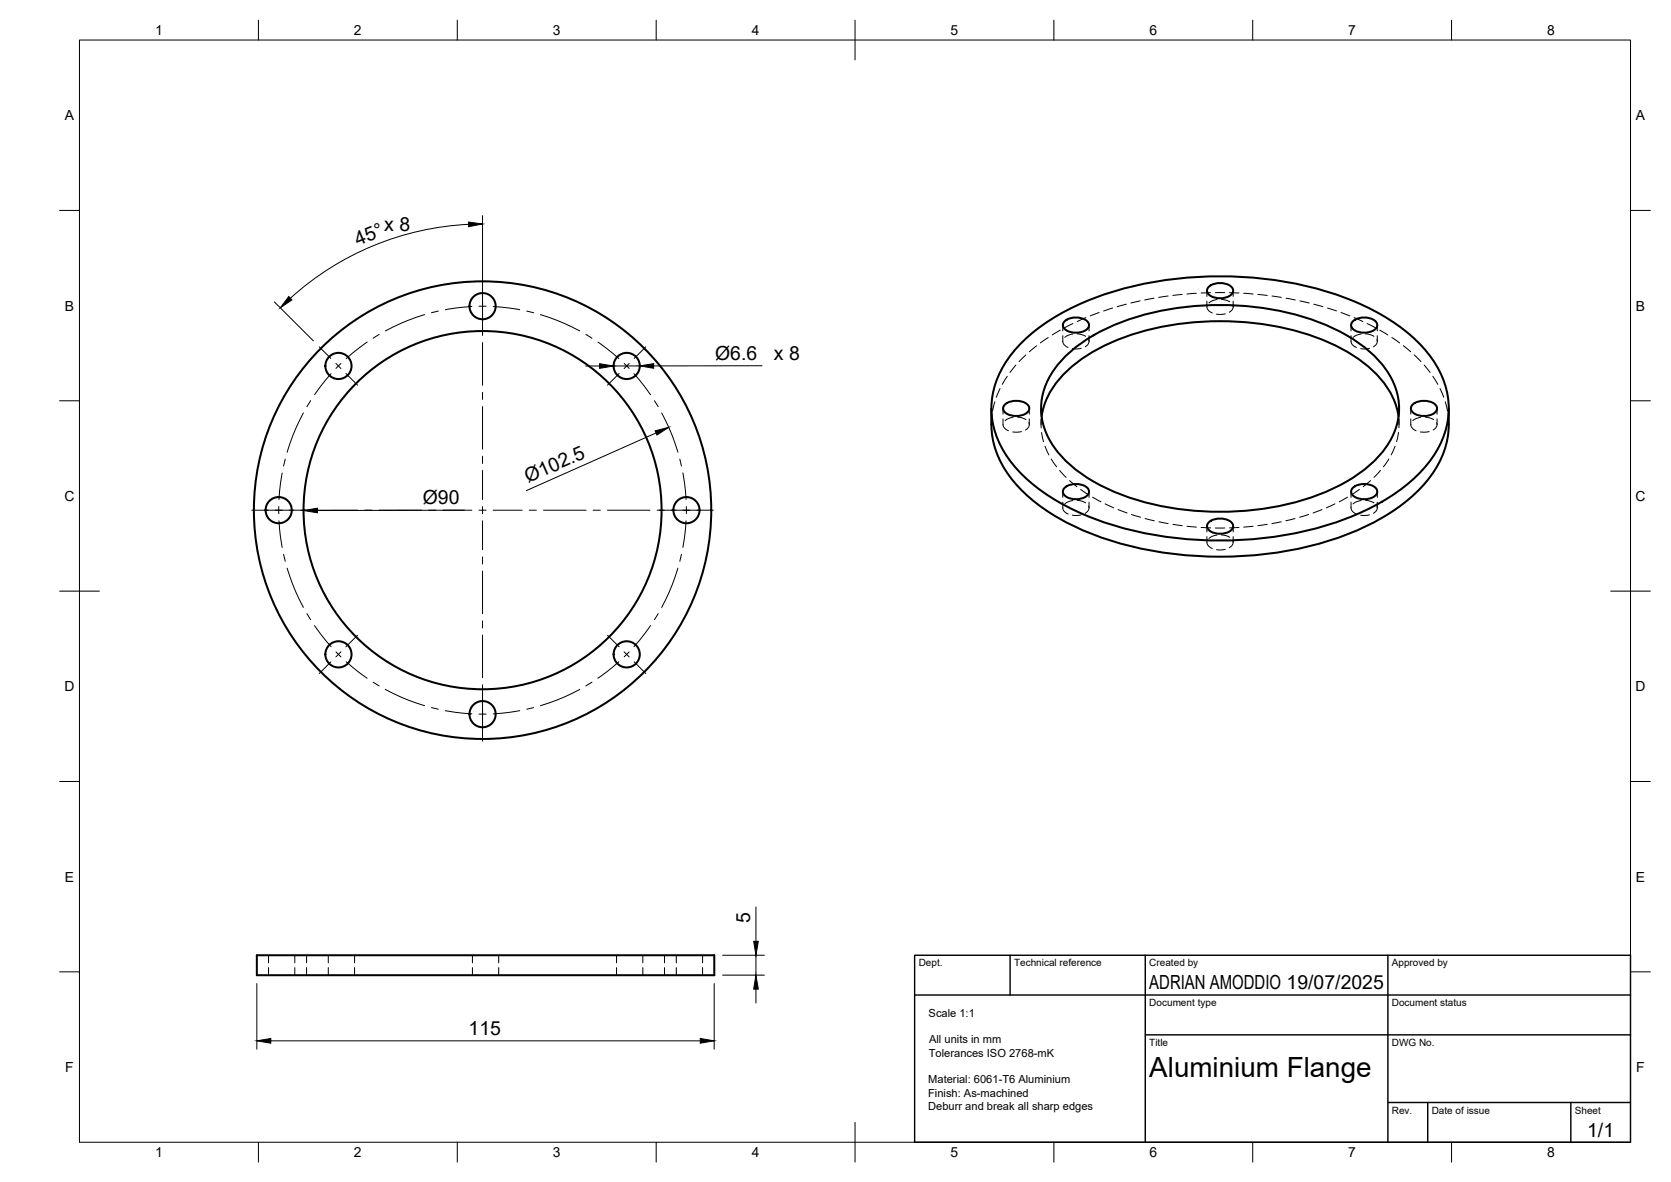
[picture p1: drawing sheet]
<svg xmlns="http://www.w3.org/2000/svg" width="420mm" height="297mm" viewBox="0 0 420 297" stroke-linecap="round" stroke-linejoin="round" font-family="sans-serif">
<!-- layer: Visible -->
<g fill="none" stroke="#000" stroke-width=".51">
<path d="M304 72a4.5 4.5 0 0 1 5.9 .4 1.63 1.63 0 0 1-1.4 2.3 4.4 4.4 0 0 1-4.8-1 1.26 1.26 0 0 1 .3-1.7zM256.8 86.2a55.7 55.7 0 0 1 24.9-13.5 95 95 0 0 1 56.7 2.2 48.8 48.8 0 0 1 20.1 13.3 21 21 0 0 1 3.9 22.9 34.8 34.8 0 0 1-15 15 84.1 84.1 0 0 1-44.3 9.7 82 82 0 0 1-37-9.7 34.8 34.8 0 0 1-14.9-15 20.4 20.4 0 0 1 2.3-21zM267.4 90.1a45.9 45.9 0 0 1 22.4-11.5 73.4 73.4 0 0 1 44.2 3.3 33.8 33.8 0 0 1 14.8 11.4 16.3 16.3 0 0 1-1.2 20.3 39.1 39.1 0 0 1-18.6 11.6 73.5 73.5 0 0 1-49.4-1.9 33.8 33.8 0 0 1-14.8-11.3 16.3 16.3 0 0 1 1.2-20.4zM267.7 80.7a4.5 4.5 0 0 1 6 .4 1.63 1.63 0 0 1-1.4 2.2 4.4 4.4 0 0 1-4.9-1 1.26 1.26 0 0 1 .3-1.6zM340.2 80.7a4.5 4.5 0 0 1 5.9 .4 1.63 1.63 0 0 1-1.4 2.2 4.4 4.4 0 0 1-4.8-1 1.26 1.26 0 0 1 .3-1.6zM249.3 102.6v4.1M249.3 106.7a23.6 23.6 0 0 0 7.8 16.8 58.9 58.9 0 0 0 27.3 13.8 95 95 0 0 0 54.5-3.1 49 49 0 0 0 19.3-12.6 22.9 22.9 0 0 0 6.1-14.9M252.7 101.6a4.5 4.5 0 0 1 5.9 .4 1.63 1.63 0 0 1-1.4 2.3 4.4 4.4 0 0 1-4.8-1 1.26 1.26 0 0 1 .3-1.7zM261.9 104.7a20.9 20.9 0 0 1 8.8-13.6 55.8 55.8 0 0 1 27.5-9.9 70.9 70.9 0 0 1 37.1 5.4 30.2 30.2 0 0 1 14.9 13.1l1.1 3.3 .4 1.7M355.2 101.6a4.5 4.5 0 0 1 6 .4 1.63 1.63 0 0 1-1.4 2.3 4.4 4.4 0 0 1-4.9-1 1.26 1.26 0 0 1 .3-1.7zM364.3 102.6v4.1M267.7 122.5a4.5 4.5 0 0 1 6 .4 1.63 1.63 0 0 1-1.4 2.3 4.4 4.4 0 0 1-4.9-1 1.26 1.26 0 0 1 .3-1.7z"/>
<path d="M304 131.2a4.5 4.5 0 0 1 5.9 .4 1.63 1.63 0 0 1-1.4 2.3 4.4 4.4 0 0 1-4.8-1.1 1.26 1.26 0 0 1 .3-1.6zM340.2 122.5a4.5 4.5 0 0 1 5.9 .4 1.63 1.63 0 0 1-1.4 2.3 4.4 4.4 0 0 1-4.8-1 1.26 1.26 0 0 1 .3-1.7zM64.6 240.1h115v5h-115z"/>
<circle cx="121.3" cy="76.9" r="3.3"/>
<circle cx="85.1" cy="92" r="3.3"/>
<circle cx="157.6" cy="92" r="3.3"/>
<circle cx="70.1" cy="128.2" r="3.3"/>
<circle cx="121.3" cy="128.2" r="57.5"/>
<circle cx="121.3" cy="128.2" r="45"/>
<circle cx="172.6" cy="128.2" r="3.3"/>
<circle cx="85.1" cy="164.4" r="3.3"/>
<circle cx="121.3" cy="179.5" r="3.3"/>
<circle cx="157.6" cy="164.4" r="3.3"/>
</g>
<!-- layer: Hidden -->
<g fill="none" stroke="#000" stroke-width=".25">
<path d="M273 79.8l-2.2 1M276.4 78.5l-2.3 .9M279.8 77.4l-2.3 .8M283.2 76.4l-2.3 .7M286.7 75.6l-2.3 .5M290.2 74.9l-2.4 .5M293.7 74.4l-2.4 .3M297.2 74l-2.3 .2M300.8 73.7l-2.4 .2M303.5 77.1l.3 .9 1 .7M303.5 73.1v1.4M303.5 75.7v1.4"/>
<path d="M304.4 73.5l-2.4 .1M305.6 73.5h2.4M306 75.3l-1.2 .3-.8 .5M307.1 75.2l1.2 .2 .9 .4M308.1 78.9l-2.2 .1M309.1 73.5l2.4 .1M310 76.7l.1 .4-.2 .6-.8 .8M310.1 73.1v1.4M310.1 75.7v1.4M312.7 73.7l2.4 .2M316.3 74l2.3 .2M319.8 74.4l2.4 .3"/>
<path d="M323.4 74.9l2.3 .5M326.9 75.6l2.3 .5M330.3 76.4l2.3 .7M333.8 77.4l2.2 .7M337.2 78.5l2.2 .9M340.5 79.8l2.2 1M251.5 97.6l-1 2.3M253.3 94.6l-1.3 2M255.4 91.7l-1.5 1.9M257.9 89.2l-1.7 1.7M260.6 86.9l-1.8 1.5M263.6 84.8l-2 1.4"/>
<path d="M266.6 83l-2 1.2M267.2 85.7l.4 1 1 .6M267.2 81.7v1.4M267.2 84.4v1.4M269.8 84l-1.2 .3-.9 .5M269.8 81.3l-2.1 1.1M270.9 83.9l1.1 .2 1 .4M271.8 87.5l-2.2 .1M273.7 85.3l.1 .5-.1 .6-.8 .8M273.8 81.7v1.4M273.8 84.4v1.4M339.7 81.7v1.4"/>
<path d="M339.7 84.4v1.4M339.7 85.7l.4 1 1 .6M342.2 84l-1.1 .3-.9 .5M343.3 83.9l1.2 .2 1 .4M343.7 81.3l2.2 1.1M344.3 87.5l-2.2 .1M346.2 85.3v1.1l-.8 .8M346.3 81.7v1.4M346.3 84.4v1.4M346.9 83l2.1 1.2M350 84.8l1.9 1.4M352.9 86.9l1.8 1.5"/>
<path d="M355.6 89.2l1.7 1.7M358.1 91.7l1.5 1.9M360.3 94.6l1.2 2M362.1 97.6l.9 2.2M249.4 104.5l-.1 2.2M250.1 101l-.5 2.3M252.2 102.6v1.5M252.2 105.3v1.4M252.2 106.7l.4 .9 1 .7M254.7 104.9l-1.1 .3-.9 .5M255.9 104.8l1.1 .2 1 .4M256.8 108.5h-2.2"/>
<path d="M258.7 106.2v1.1l-.8 .8M258.8 102.6v1.5M258.8 105.3v1.4M261.8 102.6v1.5M261.8 105.3v1.4M261.9 104.7l-.1 2.8M261.9 108.7l.5 2.3M262.8 112.1l.9 2.2M264.3 115.4l1.4 1.9M266.4 118.2l1.7 1.8M347.1 118.2l-1.6 1.8M349.2 115.3l-1.3 2"/>
<path d="M350.8 112.1l-1 2.2M351.6 108.7l-.4 2.3M351.6 104.7l.1 2.8M351.8 102.6v1.5M351.8 105.3v1.4M354.7 106.7l.4 .9 1 .7M354.7 102.6v1.5M354.7 105.3v1.4M357.3 104.9l-1.2 .3-.9 .5M358.4 104.8l1.1 .2 1 .4M359.3 108.5h-2.2M361.2 106.2l.1 .5-.1 .6-.8 .8"/>
<path d="M361.3 102.6v1.5M361.3 105.3v1.4M363.4 101l.6 2.3M364.1 104.4l.2 2.3M267.2 127.6l.4 .9 1 .7M267.2 123.6v1.4M267.2 126.2v1.4M268.9 120.8l1.9 1.5M269.8 125.8l-1.2 .3-.9 .5M270.9 125.8l1.1 .1 1 .5M271.7 123l2 1.3M271.8 129.4l-2.2 .1"/>
<path d="M273.7 127.2l.1 .4-.1 .6-.8 .8M273.8 123.6v1.4M273.8 126.2v1.4M274.7 125l2.1 1.1M277.9 126.6l2.1 1M281.1 128.1l2.3 .8M284.5 129.3l2.3 .7M287.9 130.3l2.3 .6M291.4 131.1l2.3 .5M294.9 131.8l2.4 .3M298.4 132.3l2.4 .2M302 132.6l2.4 .1"/>
<path d="M303.5 134.9v1.7l.3 .6 1 .6M303.5 132.2v1.5M305.6 132.7h2.4M306 134.5l-1.2 .3-.8 .5M307.1 134.4l1.2 .2 .9 .4M308.1 138.1h-2.2M310 135.8l.1 .5-.2 .6-.8 .8M310.1 132.2v1.5M310.1 134.9v1.4M311.5 132.6l-2.3 .1M315.1 132.3l-2.4 .2M318.6 131.8l-2.3 .3"/>
<path d="M322.2 131.1l-2.4 .5M325.6 130.3l-2.3 .6M329 129.3l-2.2 .7M332.4 128.1l-2.2 .8M335.7 126.6l-2.2 1M338.8 125l-2.1 1.1M339.7 123.6v1.4M339.7 126.2v1.4M339.7 127.6l.4 .9 1 .7M341.8 123l-2 1.3M342.2 125.8l-1.1 .3-.9 .5M343.3 125.8l1.2 .1 1 .5"/>
<path d="M344.3 129.4l-2.2 .1M344.6 120.8l-1.8 1.5M346.2 127.2v1l-.8 .8M346.3 123.6v1.4M346.3 126.2v1.4M67.5 240.1v1.9M67.5 243.2v1.9M74.1 240.1v1.9M74.1 243.2v1.9M77.1 240.1v1.9M77.1 243.2v1.9M82.5 240.1v1.9"/>
<path d="M82.5 243.2v1.9M89.2 240.1v1.9M89.2 243.2v1.9M118.8 240.1v1.9M118.8 243.2v1.9M125.4 240.1v1.9M125.4 243.2v1.9M155 240.1v1.9M155 243.2v1.9M161.6 240.1v1.9M161.6 243.2v1.9M167.1 240.1v1.9"/>
<path d="M167.1 243.2v1.9M170.1 240.1v1.9M170.1 243.2v1.9M176.7 240.1v1.9M176.7 243.2v1.9"/>
</g>
<!-- layer: BORDER -->
<g fill="none" stroke="#000" stroke-width=".25">
<path d="M20 10.1h390v276.9h-390zM65 5.1v5M115 5.1v5M165 5.1v5M215 5.1v10M265 5.1v5M315 5.1v5M365 5.1v5M15 52.9h5M410 52.9h5M15 100.7h5M410 100.7h5"/>
<path d="M15 148.6h10M405 148.6h10M15 196.4h5M410 196.4h5M15 244.2h5M410 244.2h5M65 287v5M115 287v5M165 287v5M215 282.1v9.9M265 287v5M315 287v5"/>
<path d="M365 287v5"/>
</g>
<!-- layer: TITLEBLOCK -->
<path d="M230 240.1h180v46.9h-180zM230 250h180M254 240.1v9.9M288 240.1v46.9M349 240.1v46.9M288 260.1h122M349 277.1h61M359 277.1v9.9M395 277.1v9.9" fill="none" stroke="#000" stroke-width=".36"/>
<!-- layer: Smart Centers -->
<g fill="none" stroke="#000" stroke-width=".25">
<path d="M106.8 79.1l-4.1 1.4-5.8 2.7M110.2 78.2l-1.7 .4M118.6 77l-6.6 .8M121.3 70.2v14.1M122.2 77h-1.8M124 77l6.7 .8M132.4 78.2l1.8 .4M135.9 79.1l4.1 1.4 5.8 2.7M80.3 87.2l2.9 2.9M83.2 93.9l-4.1 5.3M84.5 91.3l1.2 1.3M85.7 91.3l-1.2 1.3"/>
<path d="M87 93.9l2.9 2.9M92.3 86l-5.3 4.1M95.3 84l-1.5 1M121.3 86.1v10.7M121.3 98.6v1.8M147.3 84l1.5 1M150.3 86l5.3 4.1M155.7 93.9l-2.9 2.9M156.9 91.3l1.3 1.3M158.2 91.3l-1.3 1.3M159.4 93.9l4.2 5.3M162.4 87.2l-2.9 2.9"/>
<path d="M71 118.9l-.9 6.6M71.7 115.4l-.4 1.7M76.3 103.8l-2.7 5.7-1.4 4.2M78.1 100.7l-.9 1.5M121.3 102.2v10.7M121.3 114.7v1.8M121.3 118.2v7.3M164.5 100.7l1 1.5M166.4 103.8l2.7 5.7 1.4 4.2M170.9 115.4l.4 1.7M171.7 118.9l.8 6.6M63.3 128.2h14.1"/>
<path d="M70.1 127.3v1.8M70.1 130.9l.9 6.7M71.3 139.3l.4 1.7M79.2 128.2h10.7M91.7 128.2h1.8M95.3 128.2h10.7M107.8 128.2h1.8M111.4 128.2h7.2M120.4 128.2h1.8M121.3 127.3v1.8M121.3 130.9v7.3M121.3 140v1.7"/>
<path d="M124 128.2h7.3M133.1 128.2h1.8M136.7 128.2h10.7M149.1 128.2h1.8M152.7 128.2h10.7M165.2 128.2h14.2M171.3 139.3l-.4 1.8M172.5 130.9l-.8 6.7M172.6 127.3v1.8M72.2 142.8l2.2 6 1.9 3.8M77.2 154.2l.9 1.5M79.1 157.2l4.1 5.3"/>
<path d="M89.9 159.6l-2.9 2.9M121.3 143.5v10.7M121.3 156v1.8M121.3 159.6v10.7M152.8 159.6l2.9 2.9M163.6 157.2l-4.2 5.3M165.5 154.2l-1 1.5M170.5 142.8l-2.2 6-1.9 3.9M83.2 166.3l-2.9 3M84.5 163.8l1.2 1.3M85.7 163.8l-1.2 1.3M87 166.3l5.3 4.1"/>
<path d="M93.8 171.4l1.5 1M96.9 173.2l5.8 2.7 4.1 1.4M108.5 177.8l1.7 .4M112 178.6l6.6 .8M121.3 172.1v14.2M122.2 179.5h-1.8M130.7 178.6l-6.7 .8M134.2 177.8l-1.8 .4M145.8 173.3l-5.8 2.6-4.1 1.4M148.8 171.4l-1.5 1M155.6 166.3l-5.3 4.1M156.9 163.8l1.3 1.3"/>
<path d="M158.2 163.8l-1.3 1.3M159.5 166.3l2.9 3"/>
</g>
<!-- layer: FD_Dimensions -->
<g fill="none" stroke="#000" stroke-width=".25">
<path d="M117.8 56.4a71.9 71.9 0 0 0-44.8 18.5M121.3 54.2v17.2M69 75.9l9.8 9.8M147.3 92h3.5M160.9 92h-6.6M191.6 91.9l-27.2 .1M165 108.8l-32.7 14.5M116.7 128.2l-36.9 .1M190.1 228v8.6M64.6 247.2v16.5M179.6 247.2v16.5M181.7 245.1h10.5"/>
<path d="M181.7 240.1h10.5M190.1 240.1v5M190.1 248.6v3.5M68.1 261.6h108"/>
</g>
<path d="M117.8 55.8l3.5 .5-3.5 .7zM72.6 74.5l.8 .9-2.9 2zM150.8 91.4l3.5 .6-3.5 .6zM160.9 92l3.5-.6v1.1zM164.7 108.3l3.4-.9-2.9 1.9zM76.3 128.3l3.5-.6v1.2zM189.5 236.6h1.2l-.6 3.5zM190.1 245.1l.6 3.5h-1.2zM64.6 261.6l3.5-.6v1.2zM176.1 261l3.5 .6-3.5 .6z" fill="#000" stroke="#000" stroke-width=".25"/>
<text font-size="7" x="289" y="270.6">Aluminium Flange</text>
<g font-size="4.9">
<text x="96.6" y="58.1">x 8</text>
<text x="90" y="61.8" transform="rotate(-22 90 61.8)">45°</text>
<text x="179.8" y="90.4">Ø6.6</text>
<text x="194.6" y="90.5">x 8</text>
<text x="132.8" y="121.4" transform="rotate(-24 132.8 121.4)">Ø102.5</text>
<text x="106.3" y="126.7">Ø90</text>
<text x="188.6" y="231.9" transform="rotate(-90 188.6 231.9)">5</text>
<text x="289" y="248.5">ADRIAN AMODDIO 19/07/2025</text>
<text x="117.8" y="260.1">115</text>
<text x="399.1" y="285.7">1/1</text>
</g>
<g font-size="3.5">
<text x="39" y="8.8">1</text>
<text x="89" y="8.8">2</text>
<text x="139" y="8.8">3</text>
<text x="189" y="8.8">4</text>
<text x="239" y="8.8">5</text>
<text x="289" y="8.8">6</text>
<text x="339" y="8.8">7</text>
<text x="389" y="8.8">8</text>
<text x="16.3" y="30.2">A</text>
<text x="411.3" y="30.2">A</text>
<text x="16.3" y="78">B</text>
<text x="411.3" y="78">B</text>
<text x="16.2" y="125.9">C</text>
<text x="411.2" y="125.9">C</text>
<text x="16.2" y="173.7">D</text>
<text x="411.2" y="173.7">D</text>
<text x="16.3" y="221.6">E</text>
<text x="411.3" y="221.6">E</text>
<text x="16.4" y="269.4">F</text>
<text x="411.4" y="269.4">F</text>
<text x="39" y="290.8">1</text>
<text x="89" y="290.8">2</text>
<text x="139" y="290.8">3</text>
<text x="189" y="290.8">4</text>
<text x="239" y="290.8">5</text>
<text x="289" y="290.8">6</text>
<text x="339" y="290.8">7</text>
<text x="389" y="290.8">8</text>
</g>
<g font-size="2.8">
<text x="233.5" y="255.6">Scale 1:1</text>
<text x="233.6" y="262.2">All units in mm</text>
<text x="233.6" y="265.6">Tolerances ISO 2768-mK</text>
<text x="233.4" y="275.6">Finish: As-machined</text>
<text x="233.4" y="272.3">Material: 6061-T6 Aluminium</text>
<text x="233.4" y="278.9">Deburr and break all sharp edges</text>
</g>
<g font-size="2.5">
<text x="231" y="242.9">Dept.</text>
<text x="255" y="242.9">Technical reference</text>
<text x="289" y="242.9">Created by</text>
<text x="350" y="242.9">Approved by</text>
<text x="289" y="252.8">Document type</text>
<text x="350" y="252.8">Document status</text>
<text x="289" y="262.9">Title</text>
<text x="350" y="262.9">DWG No.</text>
<text x="350" y="279.9">Rev.</text>
<text x="360" y="279.9">Date of issue</text>
<text x="396" y="279.9">Sheet</text>
</g>
</svg>
